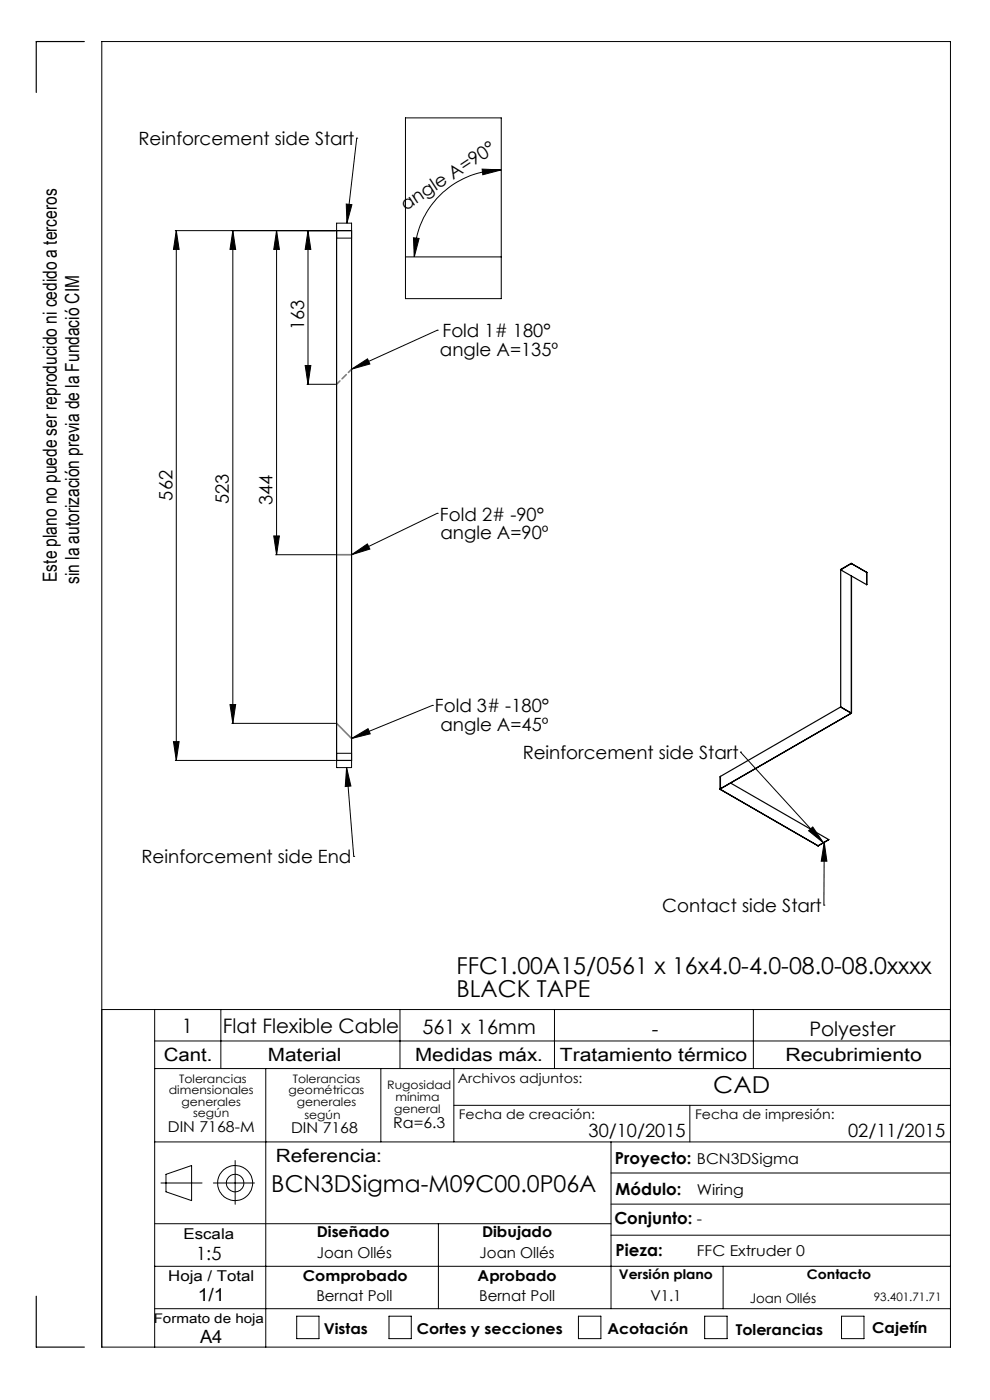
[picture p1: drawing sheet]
<svg xmlns="http://www.w3.org/2000/svg" width="210mm" height="297mm" viewBox="0 0 210 297" stroke-linecap="round" stroke-linejoin="round" font-family="sans-serif">
<g fill="none" stroke="#000" stroke-width=".21">
<path d="M75.7 29.3h.1M75.7 29.3l-2.1 18M86 25h20.3v38.4h-20.3zM102.3 35.9l4 .2-3.9 1zM106.3 36.1a18.5 18.5 0 0 0-18.4 18.4M37.2 48.9h37.2M37.4 48.9v112.4M37.4 48.9l.6 4h-1.2zM49.4 48.9v104.6M49.4 48.9l.6 4h-1.2zM58.7 48.9l.6 4h-1.2zM58.7 48.9v68.8"/>
<path d="M65.3 48.9v32.6M65.3 48.9l.6 4h-1.2zM71.4 47.3h3.2v3.2h-3.2zM73.4 43.3l1.2 .1-1 3.9zM86 54.5h20.3M87.7 50.4l1.2 .2-1 3.9zM64.7 77.5h1.2l-.6 4zM74.6 78.3l3.4-2.2 .5 1.1zM92.7 70.1h.1M92.7 70.1l-18.1 8.2M65.1 81.5h6.1M58.1 113.7h1.2l-.6 4z"/>
<path d="M58.5 117.7h12.7M74.6 117.7l3.3-2.3 .6 1.1zM92.7 108.9h.1M92.7 108.9l-18.1 8.8M36.8 157.3h1.2l-.6 4zM48.8 149.5h1.2l-.6 4zM49.2 153.5h22M71.4 159.8h3.2v3h-3.2zM74.6 156.7l3.5-2.1 .4 1.1zM91.7 149.6h.1M91.7 149.6l-17.1 7.1M157.1 159.6h.1"/>
<path d="M157.1 159.6l17.6 19.2M37.2 161.3h34M73.5 162.8l.9 4-1.2 .1zM73.5 162.8l1.5 18.9M171.5 176.2l.9-.8 2.3 3.4zM174.8 178.7v13.3M174.8 178.7l.6 4h-1.2zM75 181.7h.1M174.8 192h.1M21.6 214.2h180M32.8 214.2v71.6M46.8 214.2v12.5"/>
<path d="M84.8 214.2v12.5M117.6 214.2v12.5M159.8 214.2v12.5M32.8 220.8h168.8M32.8 226.7h168.8M56.4 226.7v59.1M80.8 226.7v15.5M96.3 226.7v15.5M96.3 234.5h105.3M146.3 234.5v7.7M32.8 259.6h96.8M32.8 242.2h168.8"/>
<path d="M34.1 251h8.8M35.2 249.1l5.4-1.8v7.4l-5.4-1.9zM45.3 251h8.7M49.9 246.2v9.3M93 259.6v18M129.6 242.2v35.4M129.6 255.4h72M129.6 248.8h72M32.8 277.6h168.8M32.8 268.6h168.8M62.9 279.2h4.8v4.8h-4.8zM82.5 279.2h4.7v4.8h-4.7z"/>
<path d="M122.7 279.2h4.8v4.8h-4.8zM129.6 262h72M149.5 279.2h4.7v4.8h-4.7zM153.4 268.6v9M178.5 279.2h4.8v4.8h-4.8zM21.6 285.8h180v-277h-180v277"/>
<circle cx="49.9" cy="251" r="3.7"/>
<circle cx="49.9" cy="251" r="1.86"/>
</g>
<g fill="none" stroke="#000" stroke-width=".25">
<path d="M17.9 8.8h-10.2v10.8M71.4 48.9h3.2v112.4h-3.2zM180.6 119.5l-2.3 1.4M180.6 119.6h.1M180.6 119.6l3.3 1.8M180.6 119.6l-2.3 1.3M178.3 120.9h.1M178.3 120.9l5.5 3.1M178.3 120.9v29.1M180.6 122.2v29.1M183.8 121.4v2.6M183.8 121.4h.1"/>
<path d="M183.8 124h.1M178.3 150l-25.5 14.7M178.3 150l2.3 1.3M178.3 150h.1M180.6 151.3l-27.8 16.2M180.6 151.3h.1M152.8 167.3v.2M152.8 164.7v2.7M152.8 167.5l20.7 12M152.8 164.7v2.8M155 166.1l20.8 12M175.8 178.1l-2.3 1.4"/>
<path d="M175.8 178.1h.1M7.7 275v10.8h10.2"/>
</g>
<path d="M71.4 117.7h3.2M71.4 153.5l3.2 3.2" fill="none" stroke="#808080" stroke-width=".35"/>
<path d="M71.4 81.5l3.2-3.2" fill="none" stroke="#808080" stroke-width=".35" stroke-dasharray="1.3 .6" stroke-dashoffset=".3"/>
<g fill="#000">
<path d="M102.3 35.9l4 .2-3.9 1zM87.7 50.4l1.2 .2-1 3.9z"/>
<path d="M49.4 48.9l.6 4h-1.2zM48.8 149.5h1.2l-.6 4zM37.4 48.9l.6 4h-1.2zM36.8 157.3h1.2l-.6 4zM65.3 48.9l.6 4h-1.2zM64.7 77.5h1.2l-.6 4z"/>
<path d="M58.7 48.9l.6 4h-1.2zM58.1 113.7h1.2l-.6 4z"/>
<path d="M74.6 156.7l3.5-2.1 .4 1.1zM74.6 117.7l3.3-2.3 .6 1.1zM74.6 78.3l3.4-2.2 .5 1.1z"/>
<path d="M73.5 162.8l.9 4-1.2 .1zM73.4 43.3l1.2 .1-1 3.9z"/>
<path d="M171.5 176.2l.9-.8 2.3 3.4zM174.8 178.7l.6 4h-1.2z"/>
</g>
<g font-size="4.9">
<text x="96.8" y="206.6">FFC1.00A15/0561 x 16x4.0-4.0-08.0-08.0xxxx</text>
<text x="96.8" y="211.6">BLACK TAPE</text>
<text x="151.3" y="231.8">CAD</text>
<text x="57.6" y="253">BCN3DSigma-M09C00.0P06A</text>
</g>
<g font-size="4.2">
<text x="38.6" y="219">1</text>
<text x="47.3" y="219.2">Flat Flexible Cable</text>
<text x="89.6" y="219.4">561 x 16mm</text>
<text x="138.3" y="219.7">-</text>
<text x="171.7" y="219.7">Polyester</text>
</g>
<g font-size="4.1">
<text x="12.1" y="123.4" transform="rotate(-90 12.1 123.4)">Este plano no puede ser reproducido ni cedido a terceros</text>
<text x="16.8" y="123.9" transform="rotate(-90 16.8 123.9)">sin la autorización previa de la Fundació CIM</text>
</g>
<g font-size="3.9">
<text x="29.4" y="30.7">Reinforcement side Start</text>
<text x="86.1" y="44.7" transform="rotate(-33 86.1 44.7)">angle A=90°</text>
<text x="64.5" y="70" transform="rotate(-90 64.5 70)">163</text>
<text x="93.9" y="71.6">Fold 1# 180°</text>
<text x="93.3" y="75.5">angle A=135º</text>
<text x="36.6" y="106.2" transform="rotate(-90 36.6 106.2)">562</text>
<text x="48.6" y="106.9" transform="rotate(-90 48.6 106.9)">523</text>
<text x="57.8" y="107.1" transform="rotate(-90 57.8 107.1)">344</text>
<text x="93.3" y="110.4">Fold 2# -90°</text>
<text x="93.4" y="114.3">angle A=90º</text>
<text x="92.2" y="151.1">Fold 3# -180°</text>
<text x="93.4" y="155">angle A=45º</text>
<text x="110.9" y="161">Reinforcement side Start</text>
<text x="30" y="183.1">Reinforcement side End</text>
<text x="140.5" y="193.4">Contact side Start</text>
<text x="34.8" y="225">Cant.</text>
<text x="56.8" y="225">Material</text>
<text x="88.1" y="225">Medidas máx.</text>
<text x="118.8" y="225">Tratamiento térmico</text>
<text x="166.6" y="225">Recubrimiento</text>
<text x="124.8" y="241.3">30/10/2015</text>
<text x="179.9" y="241.3">02/11/2015</text>
<text x="58.5" y="246.5">Referencia:</text>
<text x="41.6" y="267.2">1:5</text>
<text x="41.9" y="276.1">1/1</text>
<text x="42.4" y="284.9">A4</text>
</g>
<g font-size="3.5">
<text x="130.5" y="246.8">Proyecto: BCN3DSigma</text>
<text x="130.6" y="253.4">Módulo:</text>
<text x="130.3" y="259.8">Conjunto: -</text>
<text x="130.6" y="266.4">Pieza:</text>
</g>
<g font-size="3.2">
<text x="83.4" y="239.3">Ra=6.3</text>
<text x="35.6" y="240.1">DIN 7168-M</text>
<text x="61.7" y="240.4">DIN 7168</text>
<text x="147.8" y="253.4">Wiring</text>
<text x="38.9" y="262.9">Escala</text>
<text x="67.2" y="262.5">Diseñado</text>
<text x="102.3" y="262.5">Dibujado</text>
<text x="67.2" y="266.8">Joan Ollés</text>
<text x="101.7" y="266.8">Joan Ollés</text>
<text x="147.8" y="266.4">FFC Extruder 0</text>
<text x="35.7" y="271.7">Hoja / Total</text>
<text x="64.2" y="271.7">Comprobado</text>
<text x="101.3" y="271.7">Aprobado</text>
<text x="67.1" y="276.1">Bernat Poll</text>
<text x="101.6" y="276.1">Bernat Poll</text>
<text x="138" y="276.1">V1.1</text>
<text x="68.7" y="283.1">Vistas</text>
<text x="88.4" y="283.1">Cortes y secciones</text>
<text x="128.8" y="283.1">Acotación</text>
<text x="156.1" y="283.2">Tolerancias</text>
<text x="185" y="282.8">Cajetín</text>
</g>
<g font-size="2.8">
<text x="97.1" y="229.7">Archivos adjuntos:</text>
<text x="97.3" y="237.4">Fecha de creación:</text>
<text x="147.4" y="237.4">Fecha de impresión:</text>
<text x="131.3" y="271.4">Versión plano</text>
<text x="171.2" y="271.4">Contacto</text>
<text x="32.6" y="280.7">Formato de hoja</text>
<text x="159" y="276.3">Joan Ollés</text>
</g>
<g font-size="2.5">
<text x="35.8" y="232.1">dimensionales</text>
<text x="38" y="229.6">Tolerancias</text>
<text x="61.2" y="232.1">geométricas</text>
<text x="62.1" y="229.6">Tolerancias</text>
<text x="82.1" y="231">Rugosidad</text>
<text x="83.9" y="233.5">mínima</text>
<text x="38.5" y="234.6">generales</text>
<text x="41" y="237.1">según</text>
<text x="62.9" y="234.6">generales</text>
<text x="64.6" y="237.3">según</text>
<text x="83.6" y="236.2">general</text>
<text x="185.4" y="276.1">93.401.71.71</text>
</g>
</svg>
